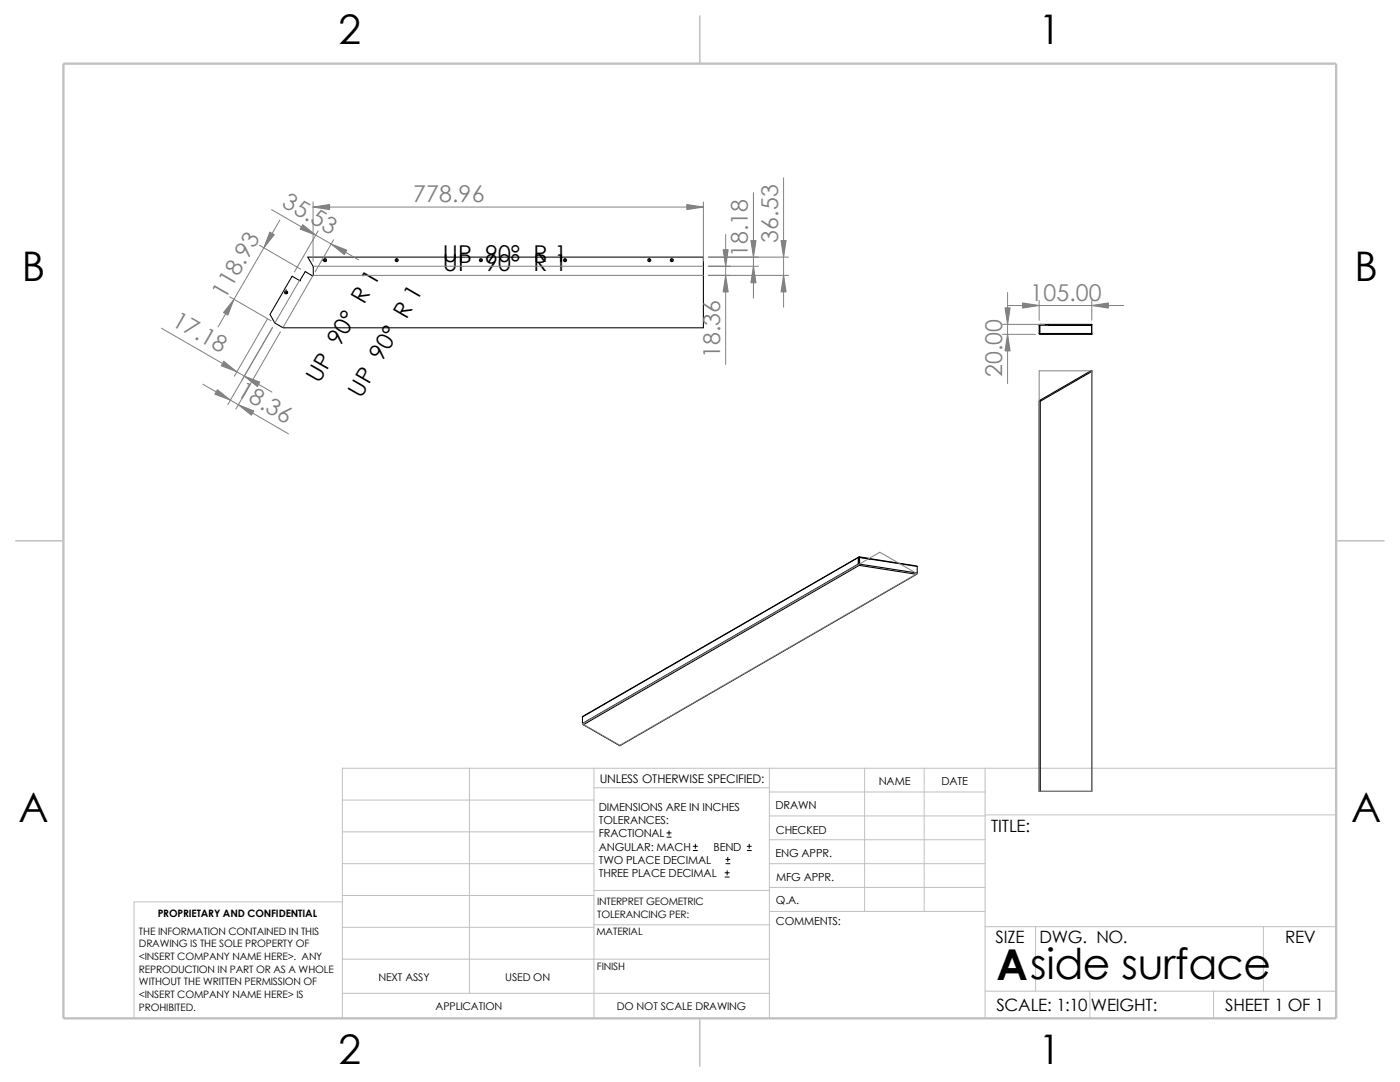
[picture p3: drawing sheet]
<svg xmlns="http://www.w3.org/2000/svg" width="279mm" height="216mm" viewBox="0 0 279 216" stroke-linecap="round" stroke-linejoin="round" font-family="sans-serif">
<g fill="none" stroke="#c0c0c0" stroke-width=".2">
<path d="M68.3 159.6h50.2M93.7 153.3v44.9M118.5 153.3v49.9M118.5 157.2h35M153.5 153.3v49.9M153.5 158h43.1M172.6 153.3v28.6M184.4 153.3v28.6M196.6 153.3v49.9M266.7 153.3h-198.4v49.9M68.3 178.7h50.2M68.3 172.3h50.2"/>
<path d="M68.3 166h50.2M68.3 180h-41.5v23.2M118.5 177.7h35.1M153.5 172.3h43.1M153.5 177.1h43.1M153.5 167.6h43.1M153.5 162.8h43.1M196.6 162.6h70.1M68.3 198.2h85.2M68.3 185h50.2M68.3 191.4h85.2M118.5 184.5h35.1"/>
<path d="M153.6 181.9h43M196.6 184.9h70.1M196.6 197.8h70.1M206.7 184.9v12.9M217.5 197.8v5.4M242.2 197.8v5.4M252.1 184.9v12.9"/>
</g>
<path d="M139.7 3.2v9.5M3.1 107.9h9.6M266.7 107.9h9.5M139.7 203.2v9.5" fill="none" stroke="#c0c0c0" stroke-width=".21"/>
<path d="M12.7 12.7h254v190.5h-254z" fill="none" stroke="#c0c0c0" stroke-width=".47"/>
<g fill="none" stroke="#000" stroke-width=".21">
<path d="M61.4 51.3h79v14.1h-83.8a3.7 3.7 0 0 1-2.7-2.7l4.4-7.6 1.6 .9 1-1.8 1.5 .9a3.5 3.5 0 0 0-1-3.8zM54.9 64.5h.1M207.4 66.5l.2 .2M207.4 66.5h10.4M207.4 64.9h.1M207.4 64.9v1.6M207.5 64.9l.1 1.7M207.6 64.8l-.1 .1M207.6 64.7l-.2 .2M207.6 80l-.2 .1v77.8h.2M207.6 66.7h10.3M207.6 64.7h1.7l-1.7 .1"/>
<path d="M207.6 64.7v.1M207.6 80v77.9M209.3 65l-1.8-.1 .1 1.8M217.8 66.5l.1 .2M217.8 73.9l-10.3 6 .1 .1M217.8 73.9l.1 .2M217.9 64.9v1.8M217.9 64.7h-8.5l-.1 .2h8.5v1.6M217.9 64.7l-.1 .2M217.9 64.7v.2M217.9 74.1v83.8h-10.3M217.9 74.1l-10.3 5.9"/>
<path d="M171.3 112.6h.1M171.3 112.6l-55.1 31.8M171.3 111.3l-55.1 31.7M171.3 111.3v1.3M171.3 111.3h.1M171.3 112.6l.2 .2M171.4 111.2l-55.2 31.8M171.4 111.3v1.3M171.5 112.8l11.4 1.8M171.5 112.7v-.1l11.5 1.7M171.5 111.1l-.2 .2M171.5 111.2l-.1 .1"/>
<path d="M171.5 112.6h-.1M171.5 111.1l1.9 .4-1.9-.3M171.5 111.1v1.5M171.5 111.2l2 .3M171.5 112.8l-55.1 31.8M171.5 112.6l-.1 .1M173.5 111.5l9.5 1.5v1.3M173.6 111.5l9.4 1.4M182.9 114.6l-59.2 34.2-7.3-4.2M183 114.3l-.1 .3M116.2 143v1.4M116.2 144.4l.2 .2"/>
<circle cx="57.1" cy="58.3" r=".29"/>
<circle cx="64.9" cy="51.9" r=".3"/>
<circle cx="79.2" cy="51.9" r=".29"/>
<circle cx="96" cy="51.9" r=".29"/>
<circle cx="112.8" cy="51.9" r=".29"/>
<circle cx="129.6" cy="51.9" r=".29"/>
<circle cx="134.1" cy="51.9" r=".29"/>
</g>
<g fill="none" stroke="#808080" stroke-width=".2">
<path d="M150.4 38.4v21.1M156.4 35.5v25.8M45.8 59.2l8.3 4.8M51.8 48.9l8.2 4.8M54.2 41.8l17.4 10.1M55.8 43.9l-12.3 21.3M59.8 56l-4.9 8.4M62.4 55.1l-5.9 10.3M62.5 54.9h77.9M62.5 40.3v11.8M62.5 41.3h77.9M62.5 53.1h77.9"/>
<path d="M63.5 46.1l-4.7 8.2M66.6 47.8l-3.7 6.4M140.4 40.3v11.8M141.4 54.9h16M141.4 51.3h16M141.4 53.1h10M144.8 46.8v25.9M201.1 58.4v18.1M207.4 59.9v4M217.9 59.9v4M32.2 65.5l22.1 12.7M40.5 76.7l17.1 9.9"/>
<path d="M53.4 63.6l-6.6 11.5M54.4 65.3l-8.9 15.4M56 66.2l-8.9 15.4M200.1 64.7h8.3M200.1 66.7h6.5M201 61h23.2M207.4 74h10.5v83.9h-10.5zM116.2 144.4l59.4-34.2 7.4 4.3-59.3 34.2z"/>
</g>
<g fill="none" stroke="#000" stroke-width=".2">
<path d="M56.9 58.3h.5M57.1 57.8v.1M57.1 58.1v.5M64.3 51.9h.1M64.6 51.9h.5M64.9 51.6v.6M78.9 51.9h.5M79.2 51.6v.6M95.7 51.9h.5M96 51.6v.6M112.5 51.9h.5M112.8 51.6v.6"/>
<path d="M129.3 51.9h.5M129.6 51.6v.6M133.8 51.9h.5M134.1 51.6v.6M133.1 167h.8M133.1 166.2h.8M133.5 165.8v.8M138.3 169.7h.9M138.3 168.9h.9M138.8 168.4v.9M144.7 175h.8M144.7 174.2h.8"/>
<path d="M144.9 172.3h.8M144.9 171.5h.8M145.1 173.7v.9M145.2 171.1v.8M149.1 169.7h.8M149.1 168.9h.8M149.5 168.4v.9"/>
</g>
<g fill="#808080" stroke="#808080" stroke-width=".2">
<path d="M217.9 61l3.3-.5v1z" fill-rule="evenodd"/>
<path d="M204.1 60.5l3.3 .5-3.3 .5z" fill-rule="evenodd"/>
<path d="M200.6 61.4h1l-.5 3.3z" fill-rule="evenodd"/>
<path d="M201.1 66.7l.5 3.3h-1z" fill-rule="evenodd"/>
<path d="M47.6 80.8l3.1 1.2-.5 .8z" fill-rule="evenodd"/>
<path d="M43.4 77.8l2.6 2-3.1-1.1z" fill-rule="evenodd"/>
<path d="M60.4 44.8l2.6 2.1-3.1-1.2z" fill-rule="evenodd"/>
<path d="M66.1 48.7l3.1 1.2-.5 .9z" fill-rule="evenodd"/>
<path d="M155.9 48h1l-.5 3.3z" fill-rule="evenodd"/>
<path d="M156.4 54.9l.5 3.4h-1z" fill-rule="evenodd"/>
<path d="M137.1 40.8l3.3 .5-3.3 .5z" fill-rule="evenodd"/>
<path d="M62.5 41.3l3.3-.5v1z" fill-rule="evenodd"/>
<path d="M149.9 48h1l-.5 3.3z" fill-rule="evenodd"/>
<path d="M150.4 53.1l.5 3.3h-1z" fill-rule="evenodd"/>
<path d="M144.3 49.8h1l-.5 3.3z" fill-rule="evenodd"/>
<path d="M144.8 54.9l.5 3.4h-1z" fill-rule="evenodd"/>
<path d="M48.8 75.1l3.1 1.1-.5 .9z" fill-rule="evenodd"/>
<path d="M44.7 72.1l2.5 2.1-3-1.2z" fill-rule="evenodd"/>
<path d="M53.8 46.3l.9 .5-2 2.6z" fill-rule="evenodd"/>
<path d="M46.7 59.7l-1.2 3.2-.9-.5z" fill-rule="evenodd"/>
</g>
<text font-size="8.5" x="198.8" y="195.5">Aside surface</text>
<g font-size="8.1">
<text x="67.6" y="8.8">2</text>
<text x="207.3" y="8.8">1</text>
<text x="4.4" y="56.1">B</text>
<text x="270.3" y="56.1">B</text>
<text x="3.7" y="164.1">A</text>
<text x="269.6" y="164.1">A</text>
<text x="67.6" y="212.3">2</text>
<text x="207.3" y="212.3">1</text>
</g>
<g font-size="4.6" fill="#808080">
<text x="56.1" y="41.2" transform="rotate(30 56.1 41.2)">35.53</text>
<text x="82.4" y="40.4">778.96</text>
<text x="149.3" y="51.4" transform="rotate(-90 149.3 51.4)">18.18</text>
<text x="155.3" y="48.4" transform="rotate(-90 155.3 48.4)">36.53</text>
<text x="44.9" y="59.8" transform="rotate(-60 44.9 59.8)">118.93</text>
<text x="34.1" y="64.8" transform="rotate(30 34.1 64.8)">17.18</text>
<text x="205.6" y="60">105.00</text>
<text x="143.7" y="71.4" transform="rotate(-90 143.7 71.4)">18.36</text>
<text x="200" y="75.2" transform="rotate(-90 200 75.2)">20.00</text>
<text x="47.1" y="78.8" transform="rotate(30 47.1 78.8)">18.36</text>
</g>
<g font-size="4.6">
<text x="88.4" y="52.2">UP 90° R 1</text>
<text x="88.4" y="54">UP 90° R 1</text>
<text x="63.7" y="76.6" transform="rotate(-60 63.7 76.6)">UP 90° R 1</text>
<text x="72.1" y="79.5" transform="rotate(-60 72.1 79.5)">UP 90° R 1</text>
</g>
<g font-size="3.4">
<text x="197.8" y="166">TITLE:</text>
<text x="198.7" y="188.1">SIZE</text>
<text x="207.5" y="188.1">DWG. NO.</text>
<text x="256.5" y="188.2">REV</text>
<text x="198.8" y="201.7">SCALE: 1:10</text>
<text x="217.7" y="201.8">WEIGHT:</text>
<text x="244.5" y="201.7">SHEET 1 OF 1</text>
</g>
<text font-size="2.4" x="119.7" y="156.2">UNLESS OTHERWISE SPECIFIED:</text>
<g font-size="2.2">
<text x="119.5" y="161.8">DIMENSIONS ARE IN INCHES</text>
<text x="154.8" y="161.5">DRAWN</text>
<text x="175.4" y="156.7">NAME</text>
<text x="187.9" y="156.7">DATE</text>
<text x="119.5" y="164.4">TOLERANCES:</text>
<text x="119.5" y="167.1">FRACTIONAL</text>
<text x="154.8" y="166.3">CHECKED</text>
<text x="119.5" y="172.4">TWO PLACE DECIMAL</text>
<text x="119.5" y="169.8">ANGULAR: MACH</text>
<text x="142.4" y="169.8">BEND</text>
<text x="154.8" y="171">ENG APPR.</text>
<text x="119.5" y="175">THREE PLACE DECIMAL</text>
<text x="154.9" y="175.7">MFG APPR.</text>
<text x="154.9" y="184.7">COMMENTS:</text>
<text x="154.9" y="180.5">Q.A.</text>
</g>
<g font-size="2.1">
<text x="75.5" y="195.7">NEXT ASSY</text>
<text x="100.8" y="195.7">USED ON</text>
<text x="86.9" y="201.5">APPLICATION</text>
<text x="123.1" y="201.6">DO NOT SCALE DRAWING</text>
</g>
<g font-size="2">
<text x="31.5" y="183">PROPRIETARY AND CONFIDENTIAL</text>
<text x="119.2" y="180.6">INTERPRET GEOMETRIC</text>
<text x="119.2" y="183.1">TOLERANCING PER:</text>
<text x="27.7" y="186.5">THE INFORMATION CONTAINED IN THIS</text>
<text x="27.7" y="189.1">DRAWING IS THE SOLE PROPERTY OF</text>
<text x="27.7" y="191.6">&lt;INSERT COMPANY NAME HERE&gt;. ANY</text>
<text x="119" y="186.6">MATERIAL</text>
<text x="27.7" y="194.1">REPRODUCTION IN PART OR AS A WHOLE</text>
<text x="27.7" y="196.6">WITHOUT THE WRITTEN PERMISSION OF</text>
<text x="119.1" y="193.5">FINISH</text>
<text x="27.7" y="199.1">&lt;INSERT COMPANY NAME HERE&gt; IS</text>
<text x="27.7" y="201.7">PROHIBITED.</text>
</g>
</svg>
